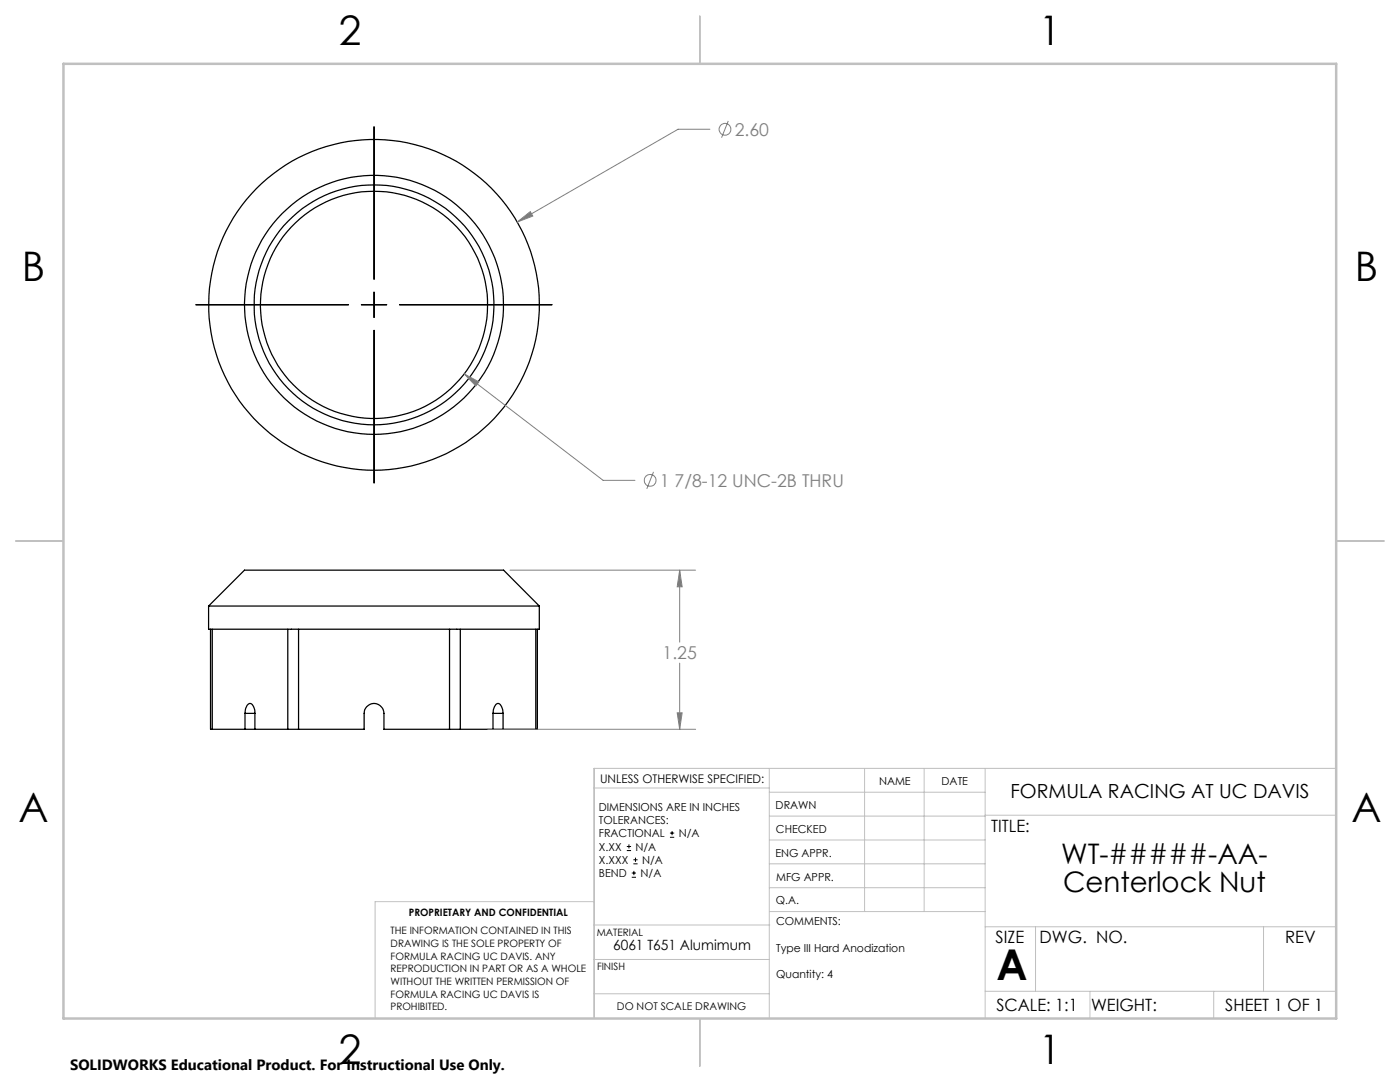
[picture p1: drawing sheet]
<svg xmlns="http://www.w3.org/2000/svg" width="279mm" height="216mm" viewBox="0 0 279 216" stroke-linecap="round" stroke-linejoin="round" font-family="sans-serif">
<g fill="none" stroke="#000" stroke-width=".25">
<path d="M41.6 120.9h66M41.6 120.9l7.2-7.1h51.7l7.1 7.1M41.6 120.9v4.7h66v-4.7M42 125.6v19.9h.4M42.4 125.6v19.9M57.4 125.6v19.9M59.6 125.6v19.9M89.7 125.6v19.9M91.9 125.6v19.9M106.9 125.6v19.9M107.2 125.6v19.9h-.3M42.4 145.5h15"/>
<path d="M48.9 142.3a2.1 2.1 0 0 1 .9-1.9 1.62 1.62 0 0 1 1.1 1.9M48.9 142.3v3.2M48.9 142.3h2M50.9 142.3v3.2M57.4 145.5h2.2M59.6 145.5h13.1v-3.2a1.98 1.98 0 0 1 1.9-1.9 1.98 1.98 0 0 1 2 1.9v3.2h13.1M89.7 145.5h2.2M91.9 145.5h15M98.4 142.3a2.1 2.1 0 0 1 .9-1.9 1.67 1.67 0 0 1 1.1 1.9M98.4 142.3v3.2M98.4 142.3h2M100.4 142.3v3.2"/>
<circle cx="74.6" cy="60.8" r="25.8"/>
<circle cx="74.6" cy="60.8" r="33"/>
<circle cx="74.7" cy="60.8" r="22.7"/>
<circle cx="74.7" cy="60.8" r="23.9"/>
</g>
<g fill="none" stroke="#808080" stroke-width=".2">
<path d="M141.7 25.8h-6.4l-32.1 18.5M145.3 24.1l-1.3 3.4M103.2 44.3l2.6-2.1 .5 .9zM92.6 74.6l3 1.6-.6 .8zM92.6 74.6l27.8 21.2h6.3M130.4 94.2l-1.3 3.3M101.8 113.8h37M135.6 113.8l.5 3.3h-1zM135.6 113.8v14.3M135.6 132.3v13.2M97.3 145.5h41.5M135.1 142.2h1l-.5 3.3z"/>
<circle cx="144.7" cy="25.8" r="1.18"/>
<circle cx="129.7" cy="95.8" r="1.18"/>
</g>
<g fill="none" stroke="#000" stroke-width=".2">
<path d="M74.6 25.3v30.4M74.6 58.3v5.1M39.1 60.8h30.5M72.1 60.8h5.1M74.6 65.9v30.5M79.7 60.8h30.5M125.1 169.7h.8M125.1 168.9h.8M125.5 168.5v.8M126.1 175h.8M126.1 174.2h.8M126.4 172.4h.8"/>
<path d="M126.4 171.6h.8M126.5 173.8v.8M126.8 171.1v.9M133.7 167.1h.8M133.7 166.2h.8M134.1 165.8v.9"/>
</g>
<g fill="none" stroke="#c0c0c0" stroke-width=".2">
<path d="M118.6 157.2h34.9M153.5 153.3v49.9M153.5 158.1h43.1M172.5 153.3v28.6M184.4 153.3v28.6M196.6 153.3v49.9M266.7 153.3h-148.1v49.9M118.6 179.9h-43.7v23.3M153.5 167.6h43.1M153.5 162.8h43.1M153.5 172.4h43.1M153.5 177.1h43.1"/>
<path d="M196.6 162.7h70.1M118.6 198.3h34.9M118.6 191.5h34.9M118.6 184.6h35M153.6 181.9h43M196.6 197.8h70.1M196.6 184.9h70.1M206.7 184.9v12.9M217.5 197.8v5.4M242.2 197.8v5.4M252.2 184.9v12.9"/>
</g>
<path d="M139.7 3.2v9.5M3.1 107.9h9.6M266.7 107.9h9.5M139.7 203.2v9.6" fill="none" stroke="#c0c0c0" stroke-width=".25"/>
<path d="M12.7 12.7h254v190.5h-254z" fill="none" stroke="#c0c0c0" stroke-width=".5"/>
<path d="M135.6 113.8l.5 3.3h-1zM135.1 142.2h1l-.5 3.3zM103.2 44.3l3.1-1.2-.5-.9zM92.6 74.6l2.4 2.4 .6-.8z" fill="#808080"/>
<text font-size="8.5" x="198.9" y="195.5">A</text>
<g font-size="8.1">
<text x="67.6" y="8.9">2</text>
<text x="207.3" y="8.9">1</text>
<text x="4.4" y="56.1">B</text>
<text x="270.4" y="56.1">B</text>
<text x="3.7" y="164.1">A</text>
<text x="269.7" y="164.1">A</text>
<text x="67.6" y="212.4">2</text>
<text x="207.3" y="212.4">1</text>
</g>
<g font-size="5.6">
<text x="211.8" y="172.3">WT-#####-AA-</text>
<text x="212.2" y="178">Centerlock Nut</text>
</g>
<text font-size="3.9" x="201.7" y="159.2">FORMULA RACING AT UC DAVIS</text>
<g font-size="3.5" fill="#808080">
<text x="146.6" y="27.1">2.60</text>
<text x="131.7" y="97.2">1 7/8-12 UNC-2B THRU</text>
<text x="132.2" y="131.6">1.25</text>
</g>
<g font-size="3.4">
<text x="197.8" y="166">TITLE:</text>
<text x="198.7" y="188.1">SIZE</text>
<text x="207.5" y="188.1">DWG. NO.</text>
<text x="256.5" y="188.2">REV</text>
<text x="198.8" y="201.7">SCALE: 1:1</text>
<text x="217.7" y="201.8">WEIGHT:</text>
<text x="244.5" y="201.7">SHEET 1 OF 1</text>
</g>
<text font-size="3" x="14" y="213.5">SOLIDWORKS Educational Product. For Instructional Use Only.</text>
<text font-size="2.8" x="122.4" y="189.5">6061 T651 Alumimum</text>
<text font-size="2.4" x="119.8" y="156.2">UNLESS OTHERWISE SPECIFIED:</text>
<g font-size="2.2">
<text x="119.5" y="161.8">DIMENSIONS ARE IN INCHES</text>
<text x="154.8" y="161.4">DRAWN</text>
<text x="175.4" y="156.6">NAME</text>
<text x="187.9" y="156.7">DATE</text>
<text x="119.5" y="164.4">TOLERANCES:</text>
<text x="119.5" y="167.1">FRACTIONAL</text>
<text x="135.4" y="167.1">N/A</text>
<text x="154.9" y="166.3">CHECKED</text>
<text x="119.5" y="169.7">X.XX</text>
<text x="119.5" y="172.4">X.XXX</text>
<text x="126.8" y="169.7">N/A</text>
<text x="128.2" y="172.4">N/A</text>
<text x="154.8" y="170.9">ENG APPR.</text>
<text x="119.5" y="175">BEND</text>
<text x="127.8" y="175">N/A</text>
<text x="154.9" y="175.7">MFG APPR.</text>
<text x="154.9" y="180.4">Q.A.</text>
<text x="154.9" y="184.6">COMMENTS:</text>
<text x="154.9" y="189.9">Type III Hard Anodization</text>
<text x="154.9" y="195.2">Quantity: 4</text>
</g>
<text font-size="2.1" x="123.1" y="201.6">DO NOT SCALE DRAWING</text>
<g font-size="2">
<text x="81.6" y="182.8">PROPRIETARY AND CONFIDENTIAL</text>
<text x="78" y="186.4">THE INFORMATION CONTAINED IN THIS</text>
<text x="78" y="188.9">DRAWING IS THE SOLE PROPERTY OF</text>
<text x="78" y="191.5">FORMULA RACING UC DAVIS. ANY</text>
<text x="119.1" y="186.7">MATERIAL</text>
<text x="78" y="194">REPRODUCTION IN PART OR AS A WHOLE</text>
<text x="78" y="196.5">WITHOUT THE WRITTEN PERMISSION OF</text>
<text x="119.1" y="193.5">FINISH</text>
<text x="78" y="199">FORMULA RACING UC DAVIS IS</text>
<text x="78" y="201.6">PROHIBITED.</text>
</g>
</svg>
